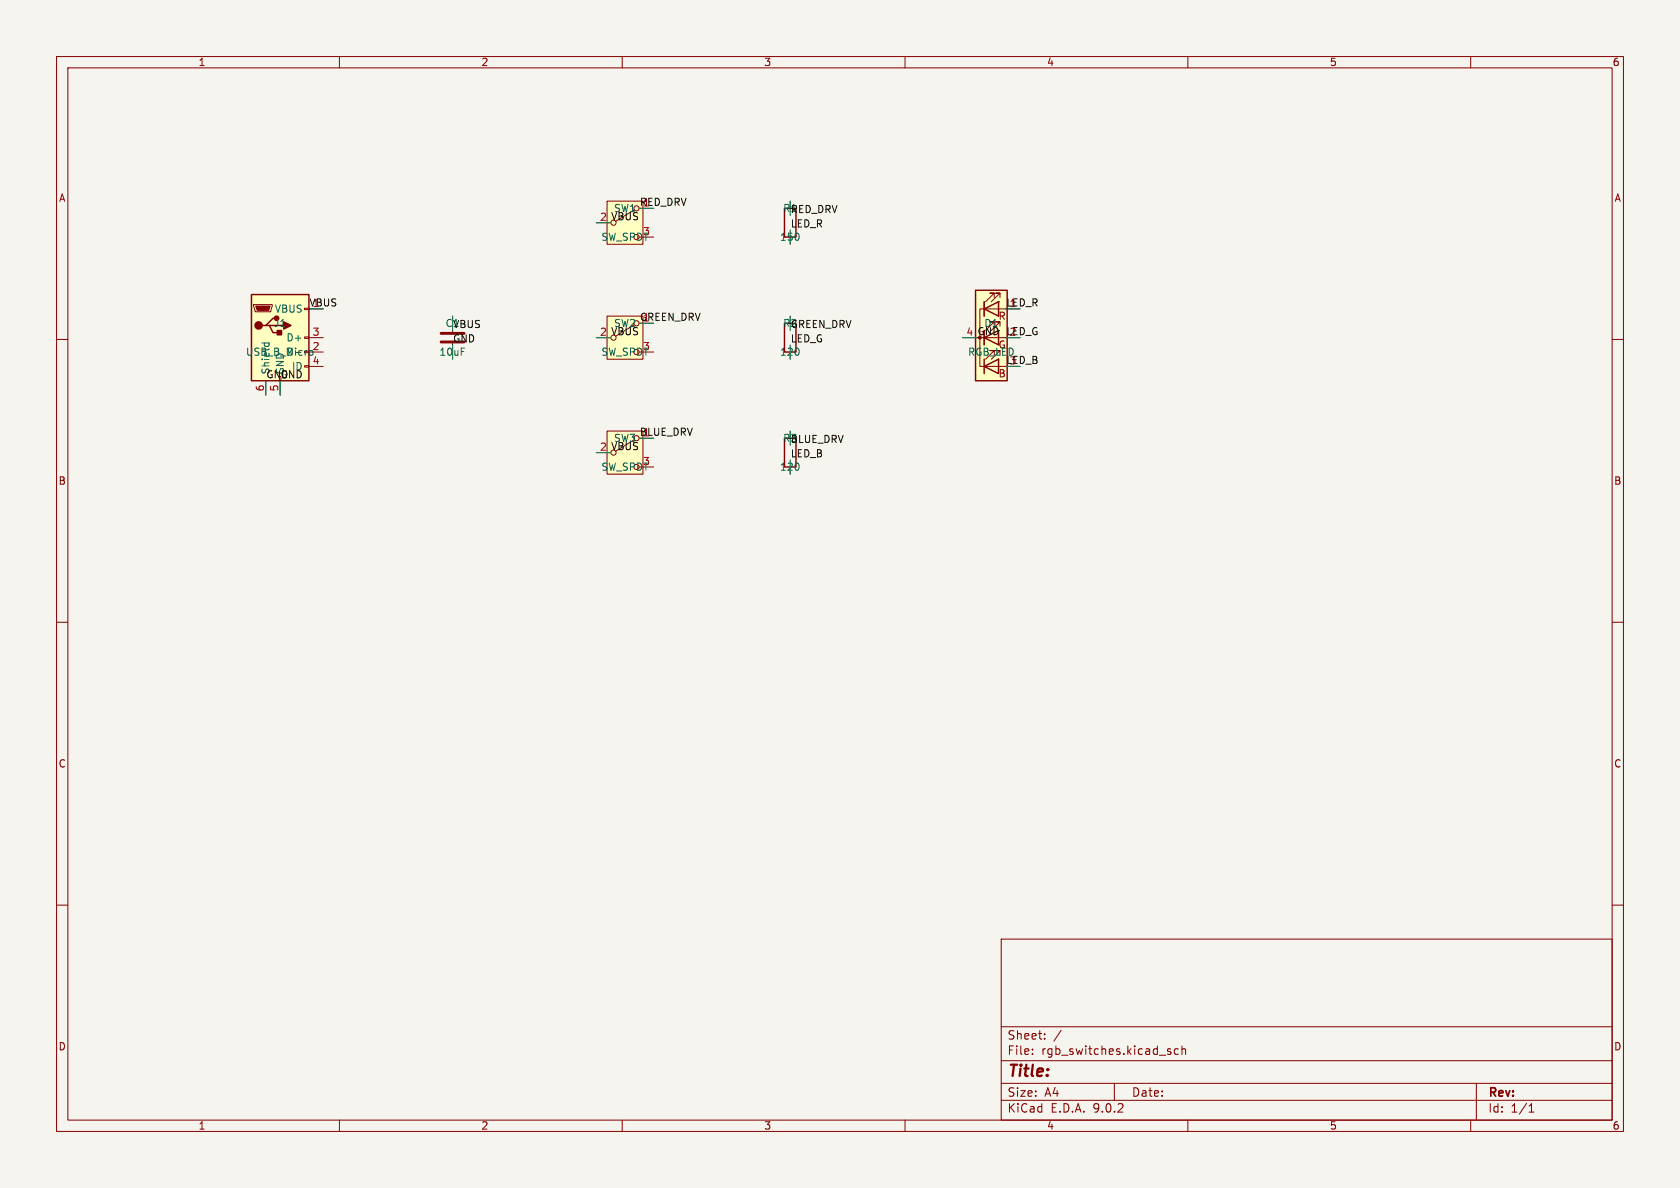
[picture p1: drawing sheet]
<svg xmlns="http://www.w3.org/2000/svg" width="297mm" height="210mm" viewBox="0 0 297 210" stroke-linecap="round" stroke-linejoin="round" font-family="sans-serif">
<path d="M0 0h297v210h-297z" fill="#f5f4ef" stroke="#f5f4ef" stroke-width=".18"/>
<g fill="none" stroke="#840000" stroke-width=".18">
<path d="M10 10h277v190h-277zM12 12h273v186h-273zM60 10v2M110 10v2M160 10v2M210 10v2M260 10v2M10 60h2M285 60h2M10 110h2M285 110h2M10 160h2"/>
<path d="M177 166h108v32h-108zM285 160h2M60 198v2M110 198v2M160 198v2M177 194.5h108M177 191.5h108M177 187.5h108M177 181.5h108M182.5 186.3v.1M182.5 185.5v.1M184.7 183.6v.1"/>
<path d="M184.7 182.8v.1M187.6 182.1l-1.3 2M197 191.5v3M206.6 185.9l.4 .1v.2l-.2 .2h-.3M206.6 185.4l.4 .1M208.3 185.5l-.4-.1-.3 .3v.4l.1 .2h.6M209 185.5l.2-.1 .3 .1 .1 .9M209 184.9v1.5M210 198v2M260 198v2M261 191.5v6.5M270.3 196.6h.9"/>
<path d="M270.3 195.5l.4-.4v1.5"/>
</g>
<path d="M107.3 76.2h6.4v7.6h-6.4z" fill="#ffffc2"/>
<g fill="none" stroke="#840000" stroke-width=".18">
<path d="M107.3 76.2h6.4v7.6h-6.4zM112.1 77.7l-3.3 2.1M139.7 76.2v1.3M105.4 80h2.5M113 82.6h2.6"/>
<circle cx="112.5" cy="77.5" r=".46"/>
<circle cx="108.5" cy="80" r=".46"/>
</g>
<path d="M138.7 77.5h2v5.1h-2z" fill="none" stroke="#840000" stroke-width=".25"/>
<path d="M107.3 35.6h6.4v7.6h-6.4z" fill="#ffffc2"/>
<g fill="none" stroke="#840000" stroke-width=".18">
<path d="M105.4 39.4h2.5M107.3 35.6h6.4v7.6h-6.4zM112.1 37.1l-3.3 2M113 41.9h2.6"/>
<circle cx="108.5" cy="39.4" r=".46"/>
<circle cx="112.5" cy="36.8" r=".46"/>
</g>
<path d="M44.4 52.1h10.2v15.2h-10.2z" fill="#ffffc2"/>
<path d="M138.7 36.8h2v5.1h-2zM44.4 52.1h10.2v15.2h-10.2zM47 57.5h.6l.7 1.3h1.2M47.6 57.5h2.6M48.9 56.3h-.6l-1.3 1.2h-.6M138.7 57.2h2v5h-2z" fill="none" stroke="#840000" stroke-width=".25"/>
<path d="M139.7 35.6v1.2M44.8 53.8h3.3v.3l-.2 1h-2.8zM53.8 54.5h.8v.2h-.8zM53.8 59.6h.8v.2h-.8zM54.6 59.7h2.5M139.7 55.9v1.3M47 67.3v2.6M49.5 67.3v2.6M53.8 64.6h.8v.3h-.8zM54.6 62.2h2.5M54.6 64.8h2.5" fill="none" stroke="#840000" stroke-width=".18"/>
<path d="M45.2 54.1h2.6l-.3 .8h-2z" fill="#840000" stroke="#840000" stroke-width=".18"/>
<g fill="#840000" stroke="#840000" stroke-width=".25">
<path d="M49 58.4h.8v.8h-.8z"/>
<path d="M50.2 56.9l1.2 .6-1.2 .7z"/>
<circle cx="45.7" cy="57.5" r=".63"/>
<circle cx="48.9" cy="56.3" r=".38"/>
</g>
<path d="M46.3 60.6h1.3M46.8 60.6l-.1 .4M47.5 60.6l.1 .4M55.3 62.6v.1" fill="none" stroke="#006464" stroke-width=".18"/>
<path d="M107.3 55.9h6.4v7.6h-6.4z" fill="#ffffc2"/>
<g fill="none" stroke="#840000" stroke-width=".18">
<path d="M105.4 59.7h2.5M107.3 55.9h6.4v7.6h-6.4zM112.1 57.4l-3.3 2M113 62.2h2.6"/>
<circle cx="108.5" cy="59.7" r=".46"/>
<circle cx="112.5" cy="57.2" r=".46"/>
</g>
<path d="M172.5 51.3h5.6v16h-5.6z" fill="#ffffc2"/>
<path d="M172.5 51.3h5.6v16h-5.6zM174 54.6l2.5-1.3v2.6zM174 59.7l2.5-1.3v2.6zM174 53.3v2.6M174 58.4v2.6M174 64.8l2.5-1.3v2.5zM174 63.5v2.5" fill="none" stroke="#840000" stroke-width=".25"/>
<g fill="none" stroke="#840000" stroke-width=".18">
<path d="M80 55.9v2.8M170.2 59.7h2.5M174 53.3v2.6M174 58.4v2.6M175.8 52.6v-.8h-.8h.8l-1.6 1.5M176.5 53.3h.1M176.5 53.3v2.6zM176.5 58.4v2.6zM176.5 59.7h1.3M176.8 52.6v-.8h-.8h.8l-1.5 1.5M176.8 57.7v-.8h-.8h.8l-1.5 1.5M177.8 54.6h-4.6v10.2h1"/>
<path d="M80 60.7v2.8M174 64.8h3.8"/>
</g>
<path d="M78 58.9h4M78 60.5h4" fill="none" stroke="#840000" stroke-width=".51"/>
<g fill="none" stroke="#009600" stroke-width=".18">
<path d="M105.4 39.4h2.5M139.7 35.6v2.5M80 55.9v2.5M105.4 59.7h2.5M139.7 40.6v2.6M139.7 55.9v2.5M170.2 59.7h2.5M47 67.3v2.6M49.5 67.3v2.6M80 61v2.5M139.7 61v2.5M139.7 76.2v2.5"/>
<path d="M105.4 80h2.5M139.7 81.3v2.5"/>
</g>
<text font-size="2.8" fill="#840000" x="178" y="190.9">Title:</text>
<g font-size="2.1" fill="#840000">
<text x="178" y="184">Sheet:</text>
<text x="178" y="186.7">File:</text>
<text x="184.1" y="186.7">rgb_switches.kicad_sch</text>
<text x="178" y="196.9">KiCad</text>
<text x="178" y="194.1">Size:</text>
<text x="184.7" y="194.1">A4</text>
<text x="185.7" y="196.9">E.D.A.</text>
<text x="193.3" y="196.9">9.0.2</text>
<text x="200" y="194.1">Date:</text>
<text x="263" y="194.3">Rev:</text>
<text x="263" y="196.9">Id:</text>
<text x="267.1" y="196.9">1/1</text>
</g>
<g font-size="1.8" fill="#840000">
<text x="35" y="11.9">1</text>
<text x="85" y="11.9">2</text>
<text x="135" y="11.9">3</text>
<text x="185" y="11.9">4</text>
<text x="235" y="11.9">5</text>
<text x="285" y="11.9">6</text>
<text x="10.3" y="35.9">A</text>
<text x="285.3" y="35.9">A</text>
<text x="176.4" y="56.7">R</text>
<text x="176.4" y="66.9">B</text>
<text x="10.3" y="85.9">B</text>
<text x="285.3" y="85.9">B</text>
<text x="10.3" y="135.9">C</text>
<text x="285.3" y="135.9">C</text>
<text x="10.3" y="185.9">D</text>
<text x="285.3" y="185.9">D</text>
<text x="35" y="199.9">1</text>
<text x="85" y="199.9">2</text>
<text x="135" y="199.9">3</text>
<text x="185" y="199.9">4</text>
<text x="235" y="199.9">5</text>
<text x="285" y="199.9">6</text>
</g>
<g font-size="1.8" fill="#a90000">
<text x="106" y="39.1">2</text>
<text x="55.2" y="59.4">3</text>
<text x="106" y="59.4">2</text>
<text x="170.7" y="59.4">4</text>
<text x="46.7" y="69.3" transform="rotate(-90 46.7 69.3)">6</text>
<text x="49.3" y="69.3" transform="rotate(-90 49.3 69.3)">5</text>
<text x="106" y="79.8">2</text>
</g>
<g font-size="1.8" fill="#0f0f0f">
<text x="107.9" y="39">VBUS</text>
<text x="108.5" y="37.7">SW1</text>
<text x="113.6" y="36.6">1</text>
<text x="138.4" y="37.7">R1</text>
<text x="139.7" y="37.8">RED_DRV</text>
<text x="139.7" y="40.3">LED_R</text>
<text x="55.2" y="54.4">1</text>
<text x="78.7" y="58">C1</text>
<text x="80" y="58.1">VBUS</text>
<text x="107.9" y="59.3">VBUS</text>
<text x="108.5" y="58">SW2</text>
<text x="113.6" y="56.9">1</text>
<text x="138.4" y="58">R2</text>
<text x="139.7" y="58.1">GREEN_DRV</text>
<text x="172.7" y="59.3">GND</text>
<text x="173.9" y="58">D1</text>
<text x="178.4" y="54.4">1</text>
<text x="178.4" y="59.4">2</text>
<text x="51.5" y="65.6">ID</text>
<text x="80" y="60.6">GND</text>
<text x="139.7" y="60.6">LED_G</text>
<text x="178.4" y="64.5">3</text>
<text x="47" y="67">GND</text>
<text x="49.5" y="67">GND</text>
<text x="113.6" y="77.2">1</text>
<text x="107.9" y="79.7">VBUS</text>
<text x="108.5" y="78.3">SW3</text>
<text x="138.4" y="78.3">R3</text>
<text x="139.7" y="80.9">LED_B</text>
<text x="139.7" y="78.4">BLUE_DRV</text>
</g>
<g font-size="1.8" fill="#009600">
<text x="113" y="36.5">RED_DRV</text>
<text x="54.6" y="54.3">VBUS</text>
<text x="113" y="56.8">GREEN_DRV</text>
<text x="177.8" y="54.3">LED_R</text>
<text x="177.8" y="59.3">LED_G</text>
<text x="177.8" y="64.4">LED_B</text>
<text x="113" y="77.1">BLUE_DRV</text>
</g>
<g font-size="1.8" fill="#006464">
<text x="113.6" y="41.7">3</text>
<text x="106.2" y="42.8">SW_SPDT</text>
<text x="137.8" y="42.8">150</text>
<text x="48.3" y="58">J1</text>
<text x="48.5" y="55.5">VBUS</text>
<text x="43.4" y="63.1">USB_B_Micro</text>
<text x="50.5" y="60.6">D+</text>
<text x="50.5" y="63.1">D-</text>
<text x="55.2" y="62">2</text>
<text x="55.2" y="64.5">4</text>
<text x="77.6" y="63.1">10uF</text>
<text x="106.2" y="63.1">SW_SPDT</text>
<text x="113.6" y="62">3</text>
<text x="137.8" y="63.1">120</text>
<text x="171" y="63.1">RGB_LED</text>
<text x="176.4" y="61.8">G</text>
<text x="47.9" y="66.3" transform="rotate(-90 47.9 66.3)">Shield</text>
<text x="50.4" y="66.3" transform="rotate(-90 50.4 66.3)">GND</text>
<text x="106.2" y="83.4">SW_SPDT</text>
<text x="113.6" y="82.3">3</text>
<text x="137.8" y="83.4">120</text>
</g>
</svg>
